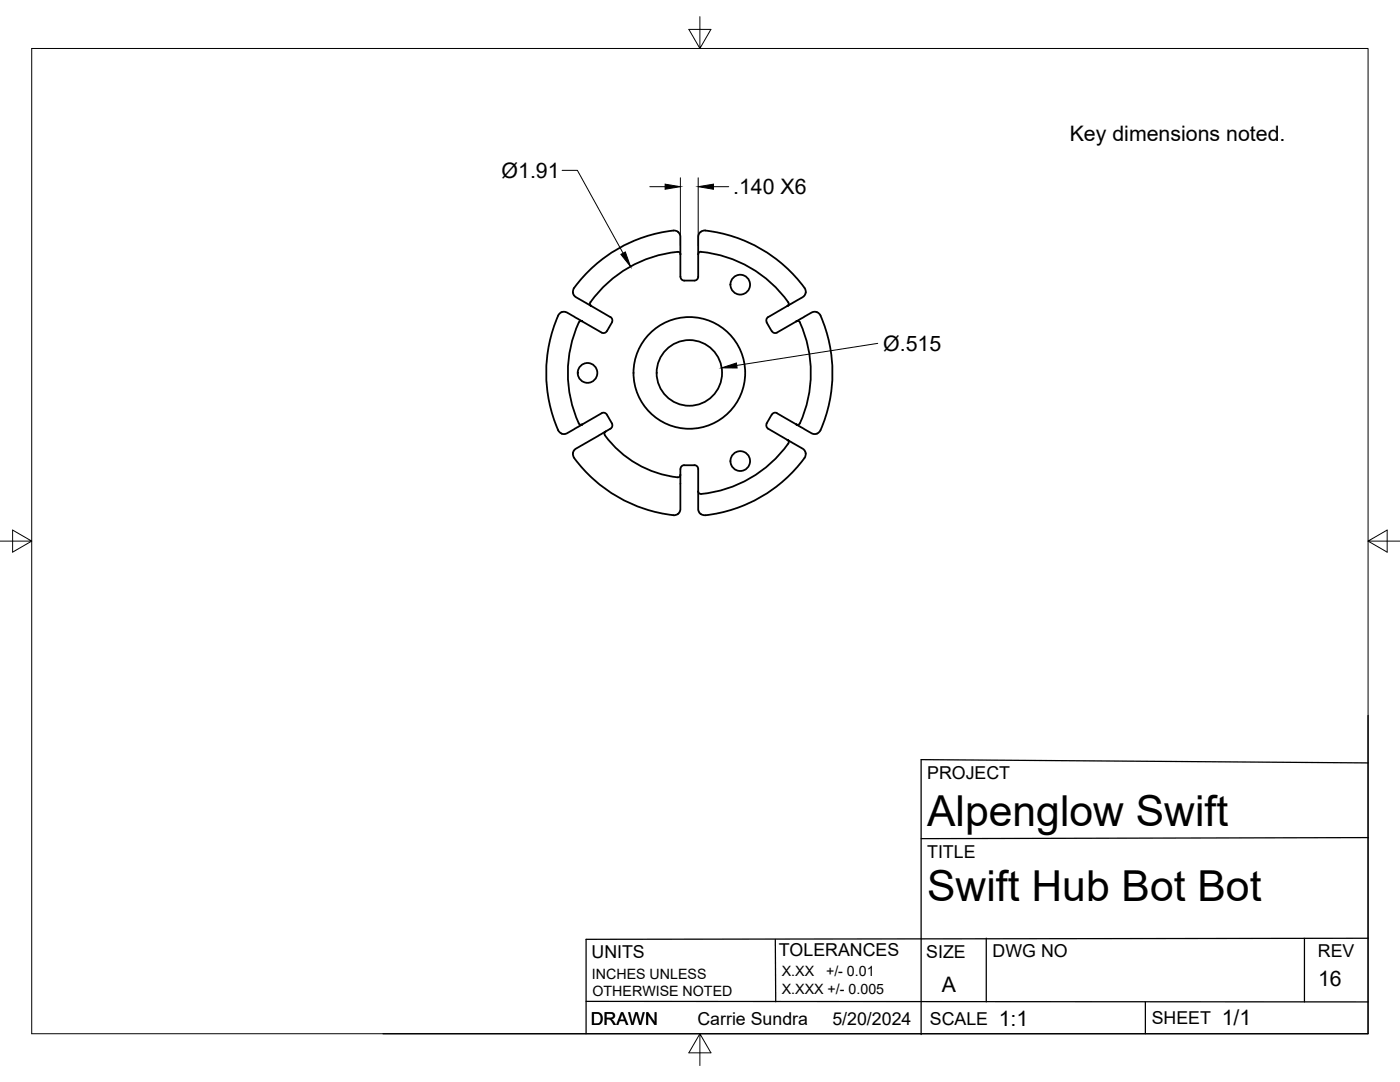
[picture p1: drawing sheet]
<svg xmlns="http://www.w3.org/2000/svg" width="279mm" height="216mm" viewBox="0 0 279 216" stroke-linecap="round" stroke-linejoin="round" font-family="sans-serif">
<!-- layer: Visible -->
<g fill="none" stroke="#000" stroke-width=".36">
<path d="M114.3 58.4l.2 .5 .5 .4 6.8 4a.74 .74 0 0 1 .3 1l-1 1.8M135.3 46.2l.3 .4 .2 .5v3.7M135.3 46.2l-.6-.2a28.1 28.1 0 0 0-20.3 11.7v.6M135.8 50.8v4.4a.76 .76 0 0 0 .7 .8h2.1a.76 .76 0 0 0 .7-.8v-4.4M135.8 50.7a.5 .5 0 0 0-.6-.4 24.2 24.2 0 0 0-17.4 10M139.4 50.7a.47 .47 0 0 1 .5-.4 24 24 0 0 1 17.5 10.2l-.2 .5M140.8 46a28.3 28.3 0 0 1 19.9 11.7v1l-.5 .6-6.9 4M140.8 46l-1 .2-.4 .6-.1 4M116.2 64.1l-3.2-1.8h-.8l-.6 .4a28.4 28.4 0 0 0-.2 23.2M116.2 64.1l3.9 2.3M116.2 64.1a.51 .51 0 0 0-.7 .2 24.2 24.2 0 0 0 .1 20.3l.6 .1M117.8 60.3a.51 .51 0 0 0 .2 .7"/>
<path d="M121.1 66.1a.74 .74 0 0 1-1 .3M153 64.3l1 1.8M153.3 63.3a.78 .78 0 0 0-.3 1M154 66.1a.74 .74 0 0 0 1.1 .3l7-4.1h.8l.7 .4a28.4 28.4 0 0 1 .1 23.2M158.9 64.1a.51 .51 0 0 1 .8 .2M159.6 64.4a24 24 0 0 1-.1 20.2l-.6 .1M114.3 90.4l.3 1M114.6 91.4a28.6 28.6 0 0 0 19.8 11.4M116.2 84.7l-3.4 1.9-.8-.1-.6-.7M120.1 82.5l-3.9 2.2M120.1 82.4a.74 .74 0 0 1 1 .3M120.7 86.9a20.7 20.7 0 0 0 14.7 8.3l.4-.5"/>
<path d="M120.9 86.1l-6 3.4-.4 .4-.2 .6M120.9 86.1l-.3 .3 .1 .4M121.1 82.7l1 1.8M122.1 84.5a.78 .78 0 0 1-.3 1l-.9 .6M135.8 94.7v7l-.2 .5-.3 .4M136.5 92.8h2.1M136.6 92.8a.76 .76 0 0 0-.8 .8v1.1M138.6 92.8a.76 .76 0 0 1 .7 .8l.1 8.2 .4 .7 1 .3M139.3 98.1a.51 .51 0 0 0 .6 .4M153 84.5a.78 .78 0 0 0 .3 1M153.3 85.5l3.8 2.3M154 82.7l-1 1.8"/>
<path d="M155.1 82.5l7.1 4.1h.8l.7-.8M155.1 82.4a.74 .74 0 0 0-1.1 .3M157.1 87.8l3.3 1.9 .4 .7-.1 .7a28.3 28.3 0 0 1-19.9 11.7M157.1 87.8a.49 .49 0 0 1 .2 .7 24.2 24.2 0 0 1-17.4 10.1M135.3 102.6l-.9 .2"/>
<circle cx="147.7" cy="56.8" r="1.97"/>
<circle cx="117.3" cy="74.4" r="1.97"/>
<circle cx="137.6" cy="74.4" r="11.1"/>
<circle cx="137.6" cy="74.4" r="6.5"/>
<circle cx="147.7" cy="92" r="1.97"/>
</g>
<!-- layer: Border -->
<path d="M6.3 9.7h266.7v196.6h-266.7zM139.7 3.3v6.4l2.2-3.8h-4.4l2.2 3.8M0 108h6.3l-3.8-2.2v4.4l3.8-2.2M273 108l3.8 2.2v-4.4l-3.8 2.2h6.4M139.7 206.3l-2.2 3.8h4.4l-2.2-3.8v6.3" fill="none" stroke="#000" stroke-width=".2"/>
<!-- layer: Titleblock -->
<path d="M273 142.8v63.5h-196.6M273 152.2l-89.2-.6v54.8M273 167.1l-89.2 .2M117 199.8l156 .1M154.7 187.5l.1 12.4M196.8 187.2v12.7M228.6 199.9v6.4M260.3 187.2v12.7M273 187.2l-156 .2v18.9" fill="none" stroke="#000" stroke-width=".25"/>
<!-- layer: FD_Dimensions -->
<path d="M112.2 34h3l9.2 16.5M129.7 37.3h3M135.8 35.5v13.5M139.3 35.5v13.5M142.4 37.3h3M175.2 68.5l-28.2 4.4" fill="none" stroke="#000" stroke-width=".2"/>
<path d="M132.7 36.7l3.1 .6-3.1 .5zM139.3 37.3l3.1-.6v1.1zM123.9 50.8l.9-.5 1 2.9zM144 73.4l3-1 .1 1z" fill="#000" stroke="#000" stroke-width=".2"/>
<g font-size="8.5">
<text x="185" y="164.9">Alpenglow Swift</text>
<text x="185" y="179.9">Swift Hub Bot Bot</text>
</g>
<g font-size="4.3">
<text x="213.5" y="28.2">Key dimensions noted.</text>
<text x="100.1" y="35.5">Ø1.91</text>
<text x="146.3" y="38.8">.140 X6</text>
<text x="176.3" y="70">Ø.515</text>
<text x="188" y="197.9">A</text>
<text x="263" y="196.7">16</text>
<text x="199.3" y="204.7">1:1</text>
<text x="243.8" y="204.6">1/1</text>
</g>
<g font-size="3.5">
<text x="185" y="155.5">PROJECT</text>
<text x="185" y="171.2">TITLE</text>
<text x="118" y="191.1">UNITS</text>
<text x="155.4" y="190.8">TOLERANCES</text>
<text x="184.8" y="191.2">SIZE</text>
<text x="198.1" y="191">DWG NO</text>
<text x="263" y="191">REV</text>
<text x="117.9" y="204.5">DRAWN</text>
<text x="139.2" y="204.5">Carrie Sundra</text>
<text x="166.1" y="204.5">5/20/2024</text>
<text x="185.6" y="204.5">SCALE</text>
<text x="229.8" y="204.4">SHEET</text>
</g>
<g font-size="2.8">
<text x="118.1" y="195.4">INCHES UNLESS</text>
<text x="156" y="194.8">X.XX</text>
<text x="164.9" y="194.8">+/- 0.01</text>
<text x="118.3" y="198.8">OTHERWISE NOTED</text>
<text x="156" y="198.2">X.XXX +/- 0.005</text>
</g>
</svg>
